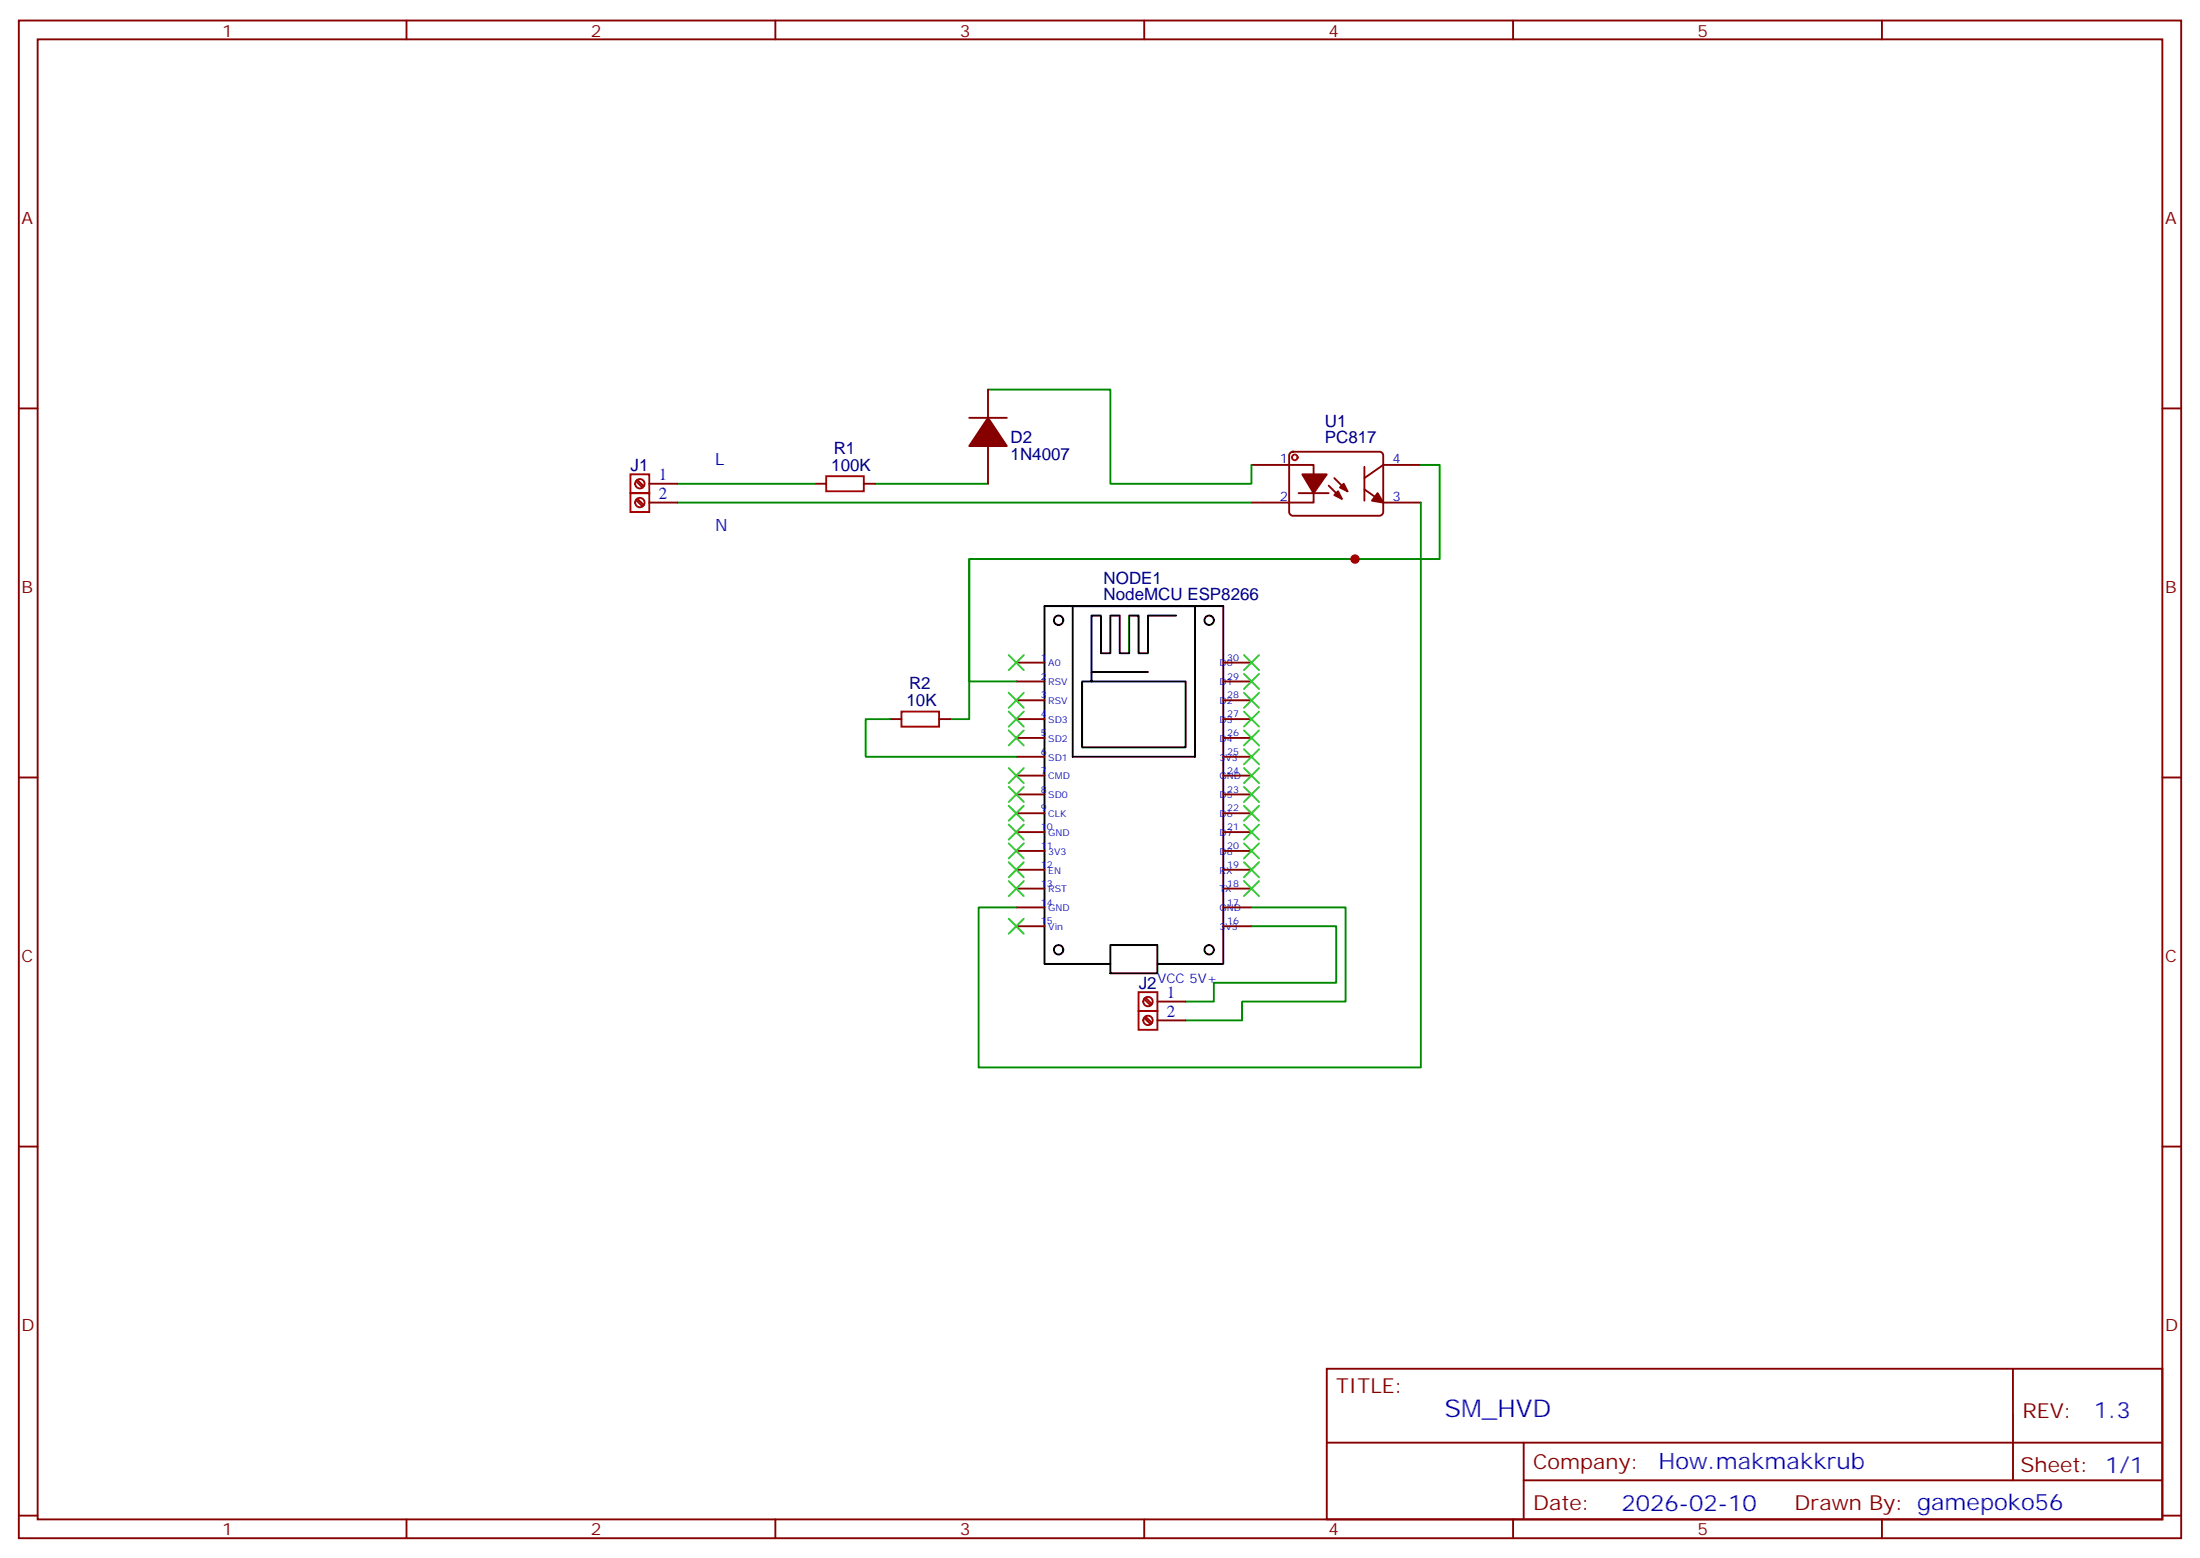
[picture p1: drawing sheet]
<svg xmlns="http://www.w3.org/2000/svg" width="412mm" height="292mm" viewBox="0 0 412 292" stroke-linecap="round" stroke-linejoin="round" font-family="sans-serif">
<g fill="none" stroke="#870000" stroke-width=".35">
<path d="M3.5 3.8h405.4v284.4h-405.4zM7.1 7.4h398.2v277.3h-398.2zM76.2 3.8v3.6M145.3 3.8v3.6M214.5 3.8v3.6M283.6 3.8v3.6M352.8 3.8v3.6M3.5 76.5h3.6M181.7 78.3h7M185.2 73v5.3M405.3 76.5h3.6M121.7 94.2h5.3"/>
<path d="M121.7 90.6h5.3M152.8 90.6h2.1M161.9 90.6h2.1M185.2 83.6v7M234.6 87.1h11.6v7.1h-11.6M241.9 84.8l.5-.2h16.2a.71 .71 0 0 1 .7 .7v10.6a.76 .76 0 0 1-.7 .7h-16.2a.76 .76 0 0 1-.7-.7v-10.6zM243.4 92.4h5.7M249.1 91l2.4 2.5M250.1 89.6l2.5 2.4M255.8 87.5v6.3M255.8 91.7l3.5 2.5h7M266.3 87.1h-7l-3.5 2.5"/>
<path d="M166.9 134.7h2.1M176 134.7h2.2M190.5 124.1h5.3M190.5 127.7h5.3M190.5 131.2h5.3M190.5 134.7h5.3M190.5 138.3h5.3M229.3 124.1h5.3M229.3 127.7h5.3M229.3 131.2h5.3M229.3 134.7h5.3M229.3 138.3h5.3"/>
<path d="M3.5 145.7h3.6M190.5 141.8h5.3M190.5 145.3h5.3M190.5 148.8h5.3M190.5 152.4h5.3M190.5 155.9h5.3M190.5 159.4h5.3M229.3 141.8h5.3M229.3 145.3h5.3M229.3 148.8h5.3M229.3 152.4h5.3M229.3 155.9h5.3"/>
<path d="M229.3 159.4h5.3M405.3 145.7h3.6M190.5 162.9h5.3M190.5 166.5h5.3M190.5 170h5.3M190.5 173.5h5.3M229.3 162.9h5.3M229.3 166.5h5.3M229.3 170h5.3M229.3 173.5h5.3M217 191.2h5.2M217 187.6h5.2"/>
<path d="M3.5 214.8h3.6M405.3 214.8h3.6M248.7 256.4h156.6v28.3h-156.6zM377.3 256.5v20.8M248.7 270.3h156.5M285.6 277.3h119.6M285.6 270.3v14.1M3.5 284h3.6M76.2 284.7v3.5M145.3 284.7v3.5M214.5 284.7v3.5M283.6 284.7v3.5"/>
<path d="M352.8 284.7v3.5M405.3 284h3.6"/>
</g>
<g fill="none" stroke="#000" stroke-width=".35">
<path d="M201.1 113.6h22.9v28.2h-22.9zM220.5 115.3h-5.3v7.1h-1.8v-7.1h-1.7v7.1h-1.8v-7.1h-1.8v7.1h-1.7v-7.1h-1.8v10.6h10.6M204.6 125.9v1.8h-1.8v12.3h19.4v-12.3h-17.6M208.1 177.1h8.9v5.3h-8.9zM208.1 180.6h-12.3v-67h33.5v67h-12.3"/>
<circle cx="198.4" cy="116.2" r=".88"/>
<circle cx="226.7" cy="116.2" r=".88"/>
<circle cx="198.4" cy="177.9" r=".88"/>
<circle cx="226.7" cy="177.9" r=".88"/>
</g>
<g fill="#870000" stroke="#870000" stroke-width=".35">
<path d="M244.1 88.9h4.6l-2.5 3.5z"/>
<path d="M251.2 91.3l.7-.7 .7 1.4z"/>
<path d="M250.1 92.7l.7-.7 .7 1.5z"/>
<path d="M258.2 92.4l1.1 1.8-2.1-.4z"/>
<path d="M185.2 78.3l3.5 5.3h-7z"/>
</g>
<circle cx="242.7" cy="85.7" r=".53" fill="none" stroke="#f00" stroke-width=".35"/>
<path d="M185.2 73h22.9v17.6h26.5v-3.5M127 90.6h25.8M127 94.2h107.6M164 90.6h21.2M266.3 87.1h3.6v17.6h-88.2v23h8.8M266.3 94.2v105.8h-82.9v-30h7.1M254 104.7h-72.3v30h-3.5M166.9 134.7h-4.6v7.1h28.2M234.6 173.5h15.9v10.6h-23v3.5h-5.3M234.6 170h17.6v17.6h-19.4v3.6h-10.6" fill="none" stroke="#008700" stroke-width=".35"/>
<g fill="none" stroke="#3c3" stroke-width=".35">
<path d="M189.1 122.7l2.8 2.9M189.1 129.8l2.8 2.8M189.1 133.3l2.8 2.8M189.1 136.8l2.8 2.9M191.9 122.7l-2.8 2.9M191.9 129.8l-2.8 2.8M191.9 133.3l-2.8 2.8M191.9 136.8l-2.8 2.9M233.2 122.7l2.8 2.9M233.2 129.8l2.8 2.8M233.2 133.3l2.8 2.8M233.2 136.8l2.8 2.9"/>
<path d="M233.2 126.3l2.8 2.8M236 122.7l-2.8 2.9M236 129.8l-2.8 2.8M236 133.3l-2.8 2.8M236 136.8l-2.8 2.9M236 126.3l-2.8 2.8M189.1 143.9l2.8 2.8M189.1 147.4l2.8 2.8M189.1 151l2.8 2.8M189.1 154.5l2.8 2.8M189.1 158l2.8 2.8M191.9 143.9l-2.8 2.8"/>
<path d="M191.9 147.4l-2.8 2.8M191.9 151l-2.8 2.8M191.9 154.5l-2.8 2.8M191.9 158l-2.8 2.8M233.2 158l2.8 2.8M233.2 154.5l2.8 2.8M233.2 151l2.8 2.8M233.2 147.4l2.8 2.8M233.2 143.9l2.8 2.8M233.2 140.4l2.8 2.8M236 158l-2.8 2.8M236 154.5l-2.8 2.8"/>
<path d="M236 151l-2.8 2.8M236 147.4l-2.8 2.8M236 143.9l-2.8 2.8M236 140.4l-2.8 2.8M189.1 161.5l2.8 2.9M189.1 165.1l2.8 2.8M189.1 172.1l2.8 2.8M191.9 161.5l-2.8 2.9M191.9 165.1l-2.8 2.8M191.9 172.1l-2.8 2.8M233.2 165.1l2.8 2.8M233.2 161.5l2.8 2.9"/>
<path d="M236 165.1l-2.8 2.8M236 161.5l-2.8 2.9"/>
</g>
<g fill="none" stroke="#a10000" stroke-width=".35">
<path d="M118.2 92.4h3.5v3.5h-3.5zM118.2 88.9h3.5v3.5h-3.5zM119.2 93.7l1.2 1.2M119.2 90.2l1.2 1.1M119.5 93.5l1.2 1.1M119.5 89.9l1.2 1.2M154.9 89.2h7v2.8h-7zM169 133.3h7v2.8h-7zM213.4 189.4h3.6v3.5h-3.6zM213.4 185.9h3.6v3.5h-3.6zM214.5 190.7l1.2 1.2M214.5 187.2l1.2 1.1"/>
<path d="M214.7 190.5l1.2 1.1M214.7 186.9l1.2 1.2"/>
<circle cx="119.9" cy="90.6" r=".88"/>
<circle cx="119.9" cy="94.2" r=".88"/>
<circle cx="215.2" cy="187.6" r=".88"/>
<circle cx="215.2" cy="191.2" r=".88"/>
</g>
<circle cx="254" cy="104.7" r=".88" fill="#c00"/>
<text font-size="4.6" fill="#00f" x="270.8" y="265.5">SM_HVD</text>
<g font-size="4.2" fill="#00f">
<text x="392.5" y="265.7">1.3</text>
<text x="310.9" y="275.3">How.makmakkrub</text>
<text x="304" y="283.1">2026-02-10</text>
</g>
<g font-size="3.9" fill="#800">
<text x="250.5" y="261">TITLE:</text>
<text x="379.1" y="265.7">REV:</text>
<text x="287.4" y="275.2">Company:</text>
<text x="378.7" y="275.8">Sheet: 1/1</text>
<text x="287.4" y="282.9">Date:</text>
<text x="336.4" y="283">Drawn By: gamepoko56</text>
</g>
<g font-size="3.2" fill="#800">
<text x="41.6" y="6.8">1</text>
<text x="110.8" y="6.8">2</text>
<text x="179.9" y="6.8">3</text>
<text x="249.1" y="6.8">4</text>
<text x="318.2" y="6.8">5</text>
<text x="4.1" y="41.9">A</text>
<text x="405.9" y="41.9">A</text>
<text x="4.1" y="111.1">B</text>
<text x="405.9" y="111.1">B</text>
<text x="4.1" y="180.2">C</text>
<text x="405.9" y="180.2">C</text>
<text x="4.1" y="249.4">D</text>
<text x="405.9" y="249.4">D</text>
<text x="41.6" y="287.7">1</text>
<text x="110.8" y="287.7">2</text>
<text x="179.9" y="287.7">3</text>
<text x="249.1" y="287.7">4</text>
<text x="318.2" y="287.7">5</text>
</g>
<g font-size="3.2" fill="#000080">
<text x="189.4" y="82.9">D2</text>
<text x="248.4" y="83.1">PC817</text>
<text x="248.4" y="79.9">U1</text>
<text x="118.2" y="88.2">J1</text>
<text x="155.8" y="88.2">100K</text>
<text x="156.3" y="85">R1</text>
<text x="189.4" y="86.1">1N4007</text>
<text x="206.9" y="112.5">NodeMCU ESP8266</text>
<text x="206.9" y="109.3">NODE1</text>
<text x="170.4" y="129.1">R2</text>
<text x="169.9" y="132.3">10K</text>
<text x="213.5" y="185.3">J2</text>
</g>
<g font-size="3.2" fill="#00f">
<text x="123.5" y="89.9">1</text>
<text x="134.1" y="87.1">L</text>
<text x="123.5" y="93.5">2</text>
<text x="134.1" y="99.4">N</text>
<text x="218.7" y="190.5">2</text>
<text x="218.7" y="186.9">1</text>
</g>
<g font-size="2.5" fill="#00f">
<text x="239.9" y="86.7">1</text>
<text x="261.1" y="86.7">4</text>
<text x="239.9" y="93.8">2</text>
<text x="261.1" y="93.8">3</text>
<text x="217" y="184.1">VCC 5V+</text>
</g>
<g font-size="1.8" fill="#00f">
<text x="195.1" y="123.8">1</text>
<text x="196.5" y="124.8">A0</text>
<text x="228.6" y="124.8">D0</text>
<text x="230" y="123.8">30</text>
<text x="195.1" y="127.3">2</text>
<text x="195.1" y="130.8">3</text>
<text x="196.5" y="128.4">RSV</text>
<text x="196.5" y="131.9">RSV</text>
<text x="228.6" y="128.4">D1</text>
<text x="228.6" y="131.9">D2</text>
<text x="230" y="127.3">29</text>
<text x="230" y="130.8">28</text>
<text x="195.1" y="134.4">4</text>
<text x="195.1" y="137.9">5</text>
<text x="196.5" y="135.4">SD3</text>
<text x="228.6" y="135.4">D3</text>
<text x="230" y="134.4">27</text>
<text x="230" y="137.9">26</text>
<text x="195.1" y="141.4">6</text>
<text x="196.5" y="139">SD2</text>
<text x="196.5" y="142.5">SD1</text>
<text x="228.6" y="139">D4</text>
<text x="228.6" y="142.5">3V3</text>
<text x="230" y="141.4">25</text>
<text x="195.1" y="145">7</text>
<text x="195.1" y="148.5">8</text>
<text x="196.5" y="146">CMD</text>
<text x="196.5" y="149.5">SD0</text>
<text x="228.6" y="146">GND</text>
<text x="228.6" y="149.5">D5</text>
<text x="230" y="145">24</text>
<text x="230" y="148.5">23</text>
<text x="195.1" y="152">9</text>
<text x="195.1" y="155.5">10</text>
<text x="196.5" y="153.1">CLK</text>
<text x="228.6" y="153.1">D6</text>
<text x="230" y="152">22</text>
<text x="230" y="155.5">21</text>
<text x="195.1" y="159.1">11</text>
<text x="196.5" y="156.6">GND</text>
<text x="196.5" y="160.1">3V3</text>
<text x="228.6" y="156.6">D7</text>
<text x="228.6" y="160.1">D8</text>
<text x="230" y="159.1">20</text>
<text x="195.1" y="162.6">12</text>
<text x="195.1" y="166.1">13</text>
<text x="196.5" y="163.7">EN</text>
<text x="196.5" y="167.2">RST</text>
<text x="228.6" y="163.7">RX</text>
<text x="228.6" y="167.2">TX</text>
<text x="230" y="162.6">19</text>
<text x="230" y="166.1">18</text>
<text x="195.1" y="169.7">14</text>
<text x="195.1" y="173.2">15</text>
<text x="196.5" y="170.7">GND</text>
<text x="228.6" y="170.7">GND</text>
<text x="230" y="169.7">17</text>
<text x="230" y="173.2">16</text>
<text x="196.5" y="174.2">Vin</text>
<text x="228.6" y="174.2">3V3</text>
</g>
</svg>
